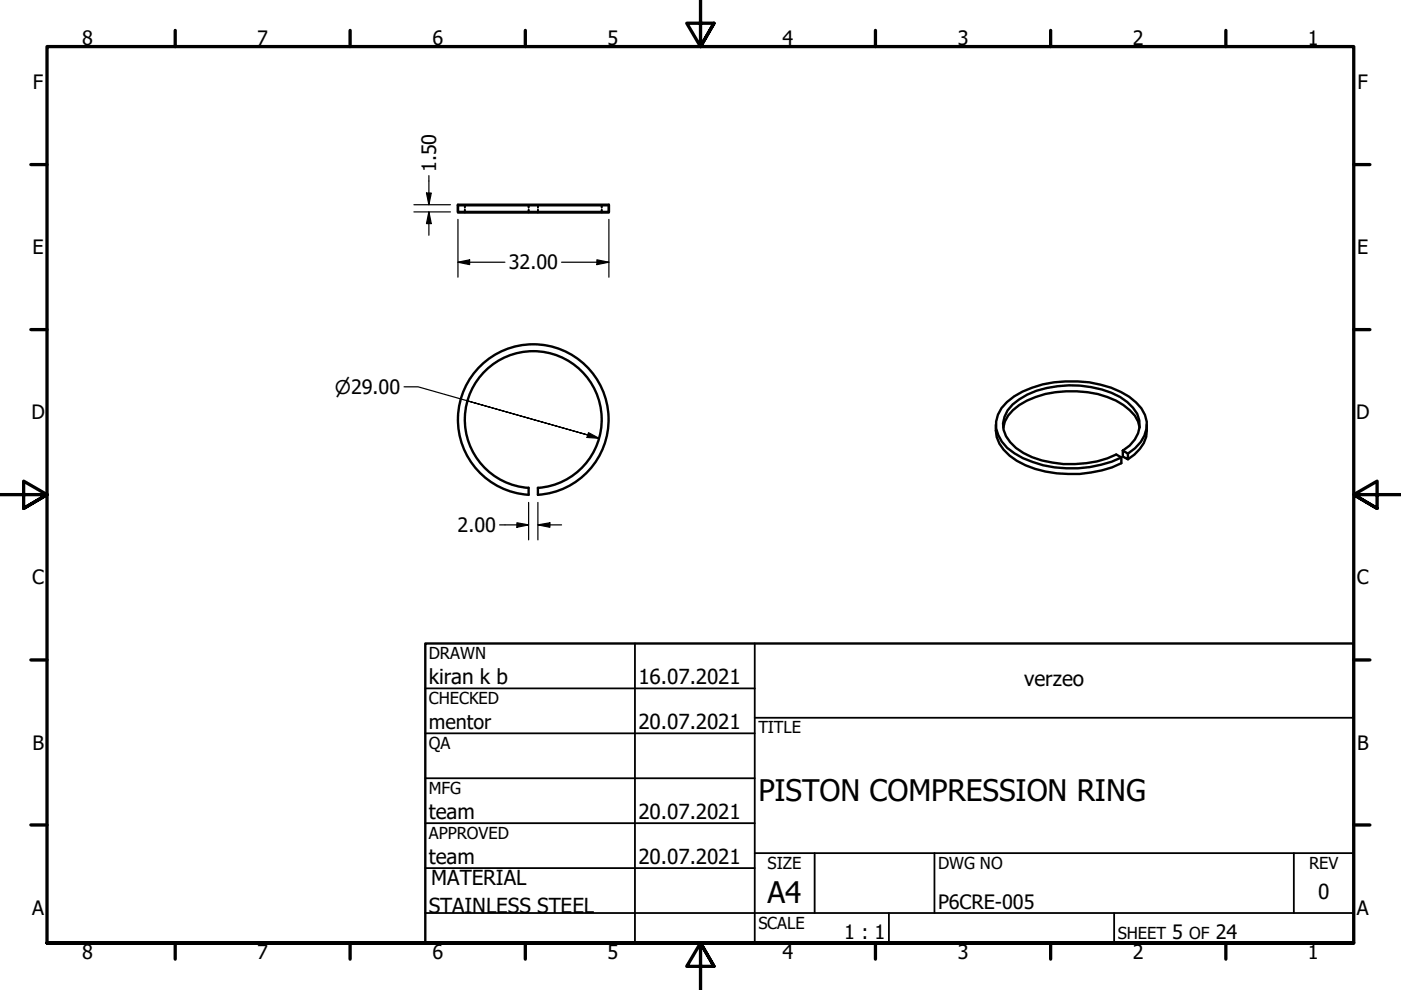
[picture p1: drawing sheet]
<svg xmlns="http://www.w3.org/2000/svg" width="297mm" height="210mm" viewBox="0 0 297 210" stroke-linecap="round" stroke-linejoin="round" font-family="sans-serif">
<!-- layer: Visible (ANSI) -->
<path d="M97.1 43.5h32v1.6h-32zM97.1 43.4h32v1.5h-32zM211.1 90.1a7 7 0 0 0 3 6.5 20.4 20.4 0 0 0 12.4 3.9 24.9 24.9 0 0 0 11.2-2.3v-1.2M212.7 90.6a7 7 0 0 1 3.4-4.7 22.3 22.3 0 0 1 18.7-1.7 12.7 12.7 0 0 1 5.8 3.9l.7 1.3 .3 1.2M238.1 95.5l1 .7v1.2l-1-.6zM238.1 95.5a6 6 0 0 0 3-7.8 11.4 11.4 0 0 0-7.5-5.1 23.4 23.4 0 0 0-15.8 1.1 8.2 8.2 0 0 0-5.1 6.1 6.4 6.4 0 0 0 2.7 5.2 20.1 20.1 0 0 0 14.9 3.2l2.3-.4 2.2-.6 1.9-.8 1 .6M239.1 96.2a7.6 7.6 0 0 0 4-6.8 7.8 7.8 0 0 0-3.7-5.3 24.2 24.2 0 0 0-20.6-1.9 13.2 13.2 0 0 0-6.5 4.3 5.8 5.8 0 0 0 .1 7.1 13.1 13.1 0 0 0 6.5 4.4 25.2 25.2 0 0 0 18.8-1M243.1 90.1a7.2 7.2 0 0 1-4 7.3M112.1 103.4a14.5 14.5 0 0 1-11.4-22 14.5 14.5 0 0 1 24.8 0 14.5 14.5 0 0 1-11.4 22M112.1 104.9a16 16 0 0 1-12.7-24.2 16 16 0 0 1 27.3 0 16 16 0 0 1-12.6 24.2M112.1 103.4v1.5M114 103.4v1.5" fill="none" stroke="#000" stroke-width=".51"/>
<!-- layer: Hidden (ANSI) -->
<path d="M98.6 43.4v.6M98.6 44.4v.7M112.1 43.4v.6M112.1 44.4v.7M114 43.4v.6M114 44.4v.7M127.6 43.4v.6M127.6 44.4v.7" fill="none" stroke="#000" stroke-width=".38"/>
<!-- layer: Border (ANSI) -->
<g fill="none" stroke="#000" stroke-width=".7">
<path d="M148.5 -.1v10l-2.9-5h5.8l-2.9 5 2.9-5M37.1 6.4v3.5M74.2 6.4v3.5M111.4 6.4v3.5M185.6 6.4v3.5M222.8 6.4v3.5M259.9 6.4v3.5M6.5 34.9h3.5M287 34.9h3.4M6.5 69.9h3.5M287 69.9h3.4M0 104.9h10l-5-2.9v5.8l5-2.9-5 2.9"/>
<path d="M297 104.9h-10l5-2.9v5.8l-5-2.9 5 2.9M6.5 139.9h3.5M287 139.9h3.4M6.5 174.9h3.5M287 174.9h3.4M10 199.9v-190h277v190h-277h277M37.1 199.9v3.5M74.2 199.9v3.5M111.4 199.9v3.5M185.6 199.9v3.5M222.8 199.9v3.5M259.9 199.9v3.5"/>
<path d="M151.4 204.9l-2.9-5 2.9 5h-5.8l2.9-5v10"/>
</g>
<!-- layer: Title (ANSI) -->
<g fill="none" stroke="#000" stroke-width=".38">
<path d="M134.6 136.4v63.5M160 136.4v63.5M90.2 146h69.8M90.2 155.5h69.8M160 152.2h127M90.2 165h69.8M90.2 174.5h69.8M90.2 193.6h196.8M90.2 184.1h69.8M160 180.9h127M172.7 180.9v12.7M188.5 193.6v6.3"/>
<path d="M198.1 180.9v12.7M236.2 193.6v6.3M274.3 180.9v12.7"/>
</g>
<path d="M90.2 136.4h196.8v63.5h-196.8z" fill="none" stroke="#000" stroke-width=".51"/>
<!-- layer: Dimension (ANSI) -->
<g fill="none" stroke="#000" stroke-width=".25">
<path d="M90.9 37.2v6.2M87.8 43.4h7.7M87.8 44.9h7.7M90.4 40.9h1l-.5 2.5zM90.9 44.9l.5 2.5h-1zM90.9 44.9v5M97.1 55.6l2.5-.5v1zM97.1 55.6h10M97.1 46.5v12.3M119.1 55.6h10M126.6 55.1l2.5 .5-2.5 .5zM129.1 46.5v12.3"/>
<path d="M85.7 82h2.9l36.1 10.2-25.6-7.2M124.7 92.2l2.3 .7M124.8 91.7l2.2 1.2-2.5-.2zM105.9 111.3h6.2M109.6 110.8l2.5 .5-2.5 .5zM112.1 106.5v8M114 111.3l2.6-.5v1zM114 111.3h5.1M114 106.5v8"/>
</g>
<g fill="#000">
<path d="M90.4 40.9h1l-.5 2.5z" fill-rule="evenodd"/>
<path d="M90.9 44.9l.5 2.5h-1z" fill-rule="evenodd"/>
<path d="M97.1 55.6l2.5-.5v1z" fill-rule="evenodd"/>
<path d="M126.6 55.1l2.5 .5-2.5 .5z" fill-rule="evenodd"/>
<path d="M124.8 91.7l2.2 1.2-2.5-.2z" fill-rule="evenodd"/>
<path d="M109.6 110.8l2.5 .5-2.5 .5z" fill-rule="evenodd"/>
<path d="M114 111.3l2.6-.5v1z" fill-rule="evenodd"/>
</g>
<g font-size="6.3">
<text x="160.8" y="169.8">PISTON COMPRESSION RING</text>
<text x="162.8" y="191.4">A4</text>
</g>
<g font-size="4.4">
<text x="90.9" y="145.1">kiran k b</text>
<text x="135.4" y="145.1">16.07.2021</text>
<text x="217.2" y="145.5">verzeo</text>
<text x="135.4" y="154.6">20.07.2021</text>
<text x="90.9" y="173.6">team</text>
<text x="135.4" y="173.6">20.07.2021</text>
<text x="90.9" y="183.2">team</text>
<text x="135.4" y="183.2">20.07.2021</text>
<text x="91.4" y="187.6">MATERIAL</text>
<text x="279.5" y="190.7">0</text>
<text x="90.9" y="193.5">STAINLESS STEEL</text>
</g>
<g font-size="4.2">
<text x="17.4" y="9.5">8</text>
<text x="54.5" y="9.5">7</text>
<text x="91.7" y="9.5">6</text>
<text x="128.8" y="9.5">5</text>
<text x="165.9" y="9.5">4</text>
<text x="203.1" y="9.5">3</text>
<text x="240.2" y="9.5">2</text>
<text x="277.3" y="9.5">1</text>
<text x="7" y="19">F</text>
<text x="287.8" y="19">F</text>
<text x="92.5" y="36.5" transform="rotate(-90 92.5 36.5)">1.50</text>
<text x="6.9" y="53.9">E</text>
<text x="287.7" y="53.9">E</text>
<text x="107.9" y="57.1">32.00</text>
<text x="6.7" y="88.9">D</text>
<text x="287.5" y="88.9">D</text>
<text x="97" y="112.8">2.00</text>
<text x="6.8" y="123.9">C</text>
<text x="287.7" y="123.9">C</text>
<text x="90.9" y="154.7">mentor</text>
<text x="6.9" y="158.9">B</text>
<text x="287.7" y="158.9">B</text>
<text x="6.8" y="193.9">A</text>
<text x="198.9" y="192.8">P6CRE-005</text>
<text x="287.7" y="193.9">A</text>
<text x="17.4" y="203.4">8</text>
<text x="54.5" y="203.4">7</text>
<text x="91.7" y="203.4">6</text>
<text x="128.8" y="203.4">5</text>
<text x="165.9" y="203.4">4</text>
<text x="179" y="199.2">1 : 1</text>
<text x="203.1" y="203.4">3</text>
<text x="240.2" y="203.4">2</text>
<text x="248.5" y="199.1">5</text>
<text x="257.7" y="199.1">24</text>
<text x="277.3" y="203.4">1</text>
</g>
<text font-size="4" x="71" y="83.5">⌀29.00</text>
<g font-size="3.5">
<text x="90.9" y="139.7">DRAWN</text>
<text x="90.9" y="149.3">CHECKED</text>
<text x="160.8" y="155.5">TITLE</text>
<text x="90.9" y="158.8">QA</text>
<text x="90.9" y="168.3">MFG</text>
<text x="90.9" y="177.8">APPROVED</text>
<text x="162.8" y="184.2">SIZE</text>
<text x="198.9" y="184.2">DWG NO</text>
<text x="277.6" y="184.2">REV</text>
<text x="160.8" y="196.9">SCALE</text>
<text x="237" y="199.1">SHEET</text>
<text x="252.2" y="199.1">OF</text>
</g>
</svg>
